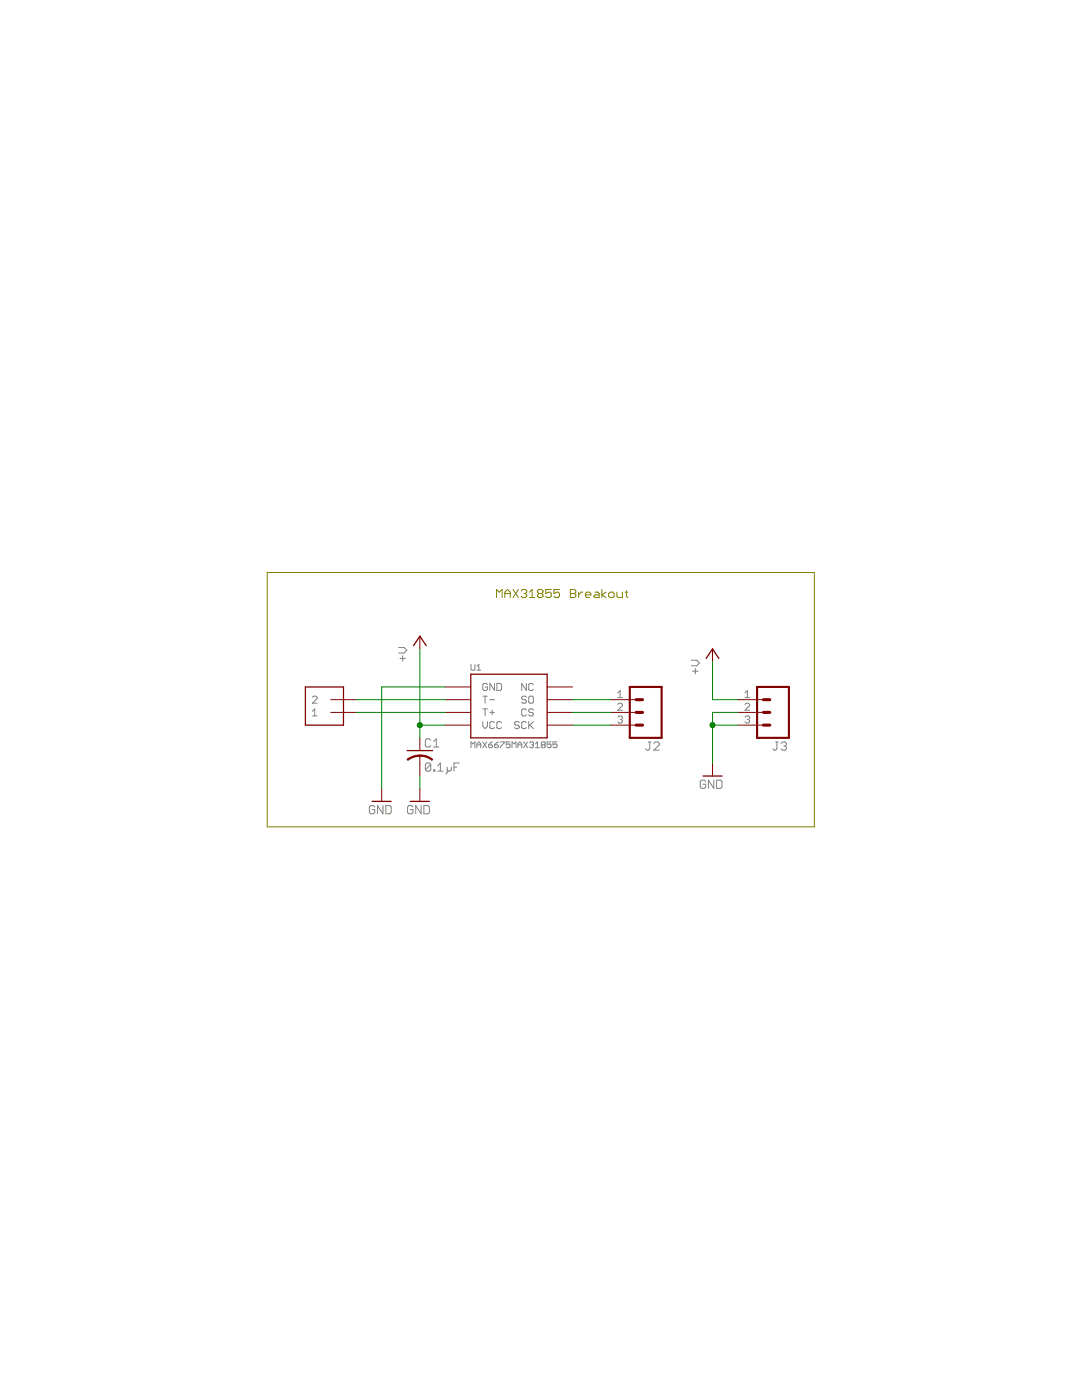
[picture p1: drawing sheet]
<?xml version="1.0" encoding="utf-8"?>
<!DOCTYPE eagle SYSTEM "eagle.dtd">
<eagle version="6.1">
<drawing>
<settings>
<setting alwaysvectorfont="yes"/>
<setting verticaltext="up"/>
</settings>
<grid distance="0.1" unitdist="inch" unit="inch" style="lines" multiple="1" display="no" altdistance="0.01" altunitdist="inch" altunit="inch"/>
<schematic xreflabel="%F%N/%S.%C%R" xrefpart="/%S.%C%R">
<libraries>
<library name="supply1">
<symbols>
<symbol name="+3V3">
<wire x1="1.27" y1="-1.905" x2="0" y2="0" width="0.254" layer="94"/>
<wire x1="0" y1="0" x2="-1.27" y2="-1.905" width="0.254" layer="94"/>
<text x="-2.54" y="-5.08" size="1.778" layer="96" rot="R90">&gt;VALUE</text>
<pin name="+3V3" x="0" y="-2.54" visible="off" length="short" direction="sup" rot="R90"/>
</symbol>
<symbol name="GND">
<wire x1="-1.905" y1="0" x2="1.905" y2="0" width="0.254" layer="94"/>
<text x="-2.54" y="-2.54" size="1.778" layer="96">&gt;VALUE</text>
<pin name="GND" x="0" y="2.54" visible="off" length="short" direction="sup" rot="R270"/>
</symbol>
</symbols>
<devicesets>
<deviceset name="+3V3" prefix="+3V3">
<gates>
<gate name="G$1" symbol="+3V3" x="0" y="0"/>
</gates>
<devices>
<device name="">
<technologies>
<technology name=""/>
</technologies>
</device>
</devices>
</deviceset>
<deviceset name="GND" prefix="GND">
<gates>
<gate name="1" symbol="GND" x="0" y="0"/>
</gates>
<devices>
<device name="">
<technologies>
<technology name=""/>
</technologies>
</device>
</devices>
</deviceset>
</devicesets>
</library>
<library name="SparkFun">
<symbols>
<symbol name="M03">
<wire x1="3.81" y1="-5.08" x2="-2.54" y2="-5.08" width="0.4064" layer="94"/>
<wire x1="1.27" y1="2.54" x2="2.54" y2="2.54" width="0.6096" layer="94"/>
<wire x1="1.27" y1="0" x2="2.54" y2="0" width="0.6096" layer="94"/>
<wire x1="1.27" y1="-2.54" x2="2.54" y2="-2.54" width="0.6096" layer="94"/>
<wire x1="-2.54" y1="5.08" x2="-2.54" y2="-5.08" width="0.4064" layer="94"/>
<wire x1="3.81" y1="-5.08" x2="3.81" y2="5.08" width="0.4064" layer="94"/>
<wire x1="-2.54" y1="5.08" x2="3.81" y2="5.08" width="0.4064" layer="94"/>
<text x="-2.54" y="-7.62" size="1.778" layer="96">&gt;VALUE</text>
<text x="-2.54" y="5.842" size="1.778" layer="95">&gt;NAME</text>
<pin name="1" x="7.62" y="-2.54" visible="pad" length="middle" direction="pas" swaplevel="1" rot="R180"/>
<pin name="2" x="7.62" y="0" visible="pad" length="middle" direction="pas" swaplevel="1" rot="R180"/>
<pin name="3" x="7.62" y="2.54" visible="pad" length="middle" direction="pas" swaplevel="1" rot="R180"/>
</symbol>
</symbols>
<devicesets>
<deviceset name="M03" prefix="JP" uservalue="yes">
<gates>
<gate name="G$1" symbol="M03" x="-2.54" y="0"/>
</gates>
<devices>
<device name="PTH" package="1X03">
<connects>
<connect gate="G$1" pin="1" pad="1"/>
<connect gate="G$1" pin="2" pad="2"/>
<connect gate="G$1" pin="3" pad="3"/>
</connects>
<technologies>
<technology name=""/>
</technologies>
</device>
<device name="POLAR" package="MOLEX-1X3">
<connects>
<connect gate="G$1" pin="1" pad="1"/>
<connect gate="G$1" pin="2" pad="2"/>
<connect gate="G$1" pin="3" pad="3"/>
</connects>
<technologies>
<technology name=""/>
</technologies>
</device>
<device name="SCREW" package="SCREWTERMINAL-3.5MM-3">
<connects>
<connect gate="G$1" pin="1" pad="1"/>
<connect gate="G$1" pin="2" pad="2"/>
<connect gate="G$1" pin="3" pad="3"/>
</connects>
<technologies>
<technology name=""/>
</technologies>
</device>
<device name="LOCK" package="1X03_LOCK">
<connects>
<connect gate="G$1" pin="1" pad="1"/>
<connect gate="G$1" pin="2" pad="2"/>
<connect gate="G$1" pin="3" pad="3"/>
</connects>
<technologies>
<technology name=""/>
</technologies>
</device>
<device name="LOCK_LONGPADS" package="1X03_LOCK_LONGPADS">
<connects>
<connect gate="G$1" pin="1" pad="1"/>
<connect gate="G$1" pin="2" pad="2"/>
<connect gate="G$1" pin="3" pad="3"/>
</connects>
<technologies>
<technology name=""/>
</technologies>
</device>
<device name="POLAR_LOCK" package="MOLEX-1X3_LOCK">
<connects>
<connect gate="G$1" pin="1" pad="1"/>
<connect gate="G$1" pin="2" pad="2"/>
<connect gate="G$1" pin="3" pad="3"/>
</connects>
<technologies>
<technology name=""/>
</technologies>
</device>
<device name="SCREW_LOCK" package="SCREWTERMINAL-3.5MM-3_LOCK.007S">
<connects>
<connect gate="G$1" pin="1" pad="1"/>
<connect gate="G$1" pin="2" pad="2"/>
<connect gate="G$1" pin="3" pad="3"/>
</connects>
<technologies>
<technology name=""/>
</technologies>
</device>
<device name="1X03_NO_SILK" package="1X03_NO_SILK">
<connects>
<connect gate="G$1" pin="1" pad="1"/>
<connect gate="G$1" pin="2" pad="2"/>
<connect gate="G$1" pin="3" pad="3"/>
</connects>
<technologies>
<technology name=""/>
</technologies>
</device>
<device name="LONGPADS" package="1X03_LONGPADS">
<connects>
<connect gate="G$1" pin="1" pad="1"/>
<connect gate="G$1" pin="2" pad="2"/>
<connect gate="G$1" pin="3" pad="3"/>
</connects>
<technologies>
<technology name=""/>
</technologies>
</device>
<device name="JST-PTH" package="JST-3-PTH">
<connects>
<connect gate="G$1" pin="1" pad="1"/>
<connect gate="G$1" pin="2" pad="2"/>
<connect gate="G$1" pin="3" pad="3"/>
</connects>
<technologies>
<technology name=""/>
</technologies>
</device>
<device name="POGO_PIN_HOLES_ONLY" package="1X03_PP_HOLES_ONLY">
<connects>
<connect gate="G$1" pin="1" pad="1"/>
<connect gate="G$1" pin="2" pad="2"/>
<connect gate="G$1" pin="3" pad="3"/>
</connects>
<technologies>
<technology name=""/>
</technologies>
</device>
<device name="-SCREW-5MM" package="SCREWTERMINAL-5MM-3">
<connects>
<connect gate="G$1" pin="1" pad="1"/>
<connect gate="G$1" pin="2" pad="2"/>
<connect gate="G$1" pin="3" pad="3"/>
</connects>
<technologies>
<technology name=""/>
</technologies>
</device>
<device name="LOCK_NO_SILK" package="1X03_LOCK_NO_SILK">
<connects>
<connect gate="G$1" pin="1" pad="1"/>
<connect gate="G$1" pin="2" pad="2"/>
<connect gate="G$1" pin="3" pad="3"/>
</connects>
<technologies>
<technology name=""/>
</technologies>
</device>
</devices>
</deviceset>
</devicesets>
</library>
<library name="resistor">
<symbols>
<symbol name="C-US">
<wire x1="-2.54" y1="0" x2="2.54" y2="0" width="0.254" layer="94"/>
<wire x1="0" y1="-1.016" x2="0" y2="-2.54" width="0.1524" layer="94"/>
<wire x1="0" y1="-1" x2="2.4892" y2="-1.8542" width="0.254" layer="94" curve="-37.878202" cap="flat"/>
<wire x1="-2.4668" y1="-1.8504" x2="0" y2="-1.0161" width="0.254" layer="94" curve="-37.373024" cap="flat"/>
<text x="1.016" y="0.635" size="1.778" layer="95">&gt;NAME</text>
<text x="1.016" y="-4.191" size="1.778" layer="96">&gt;VALUE</text>
<pin name="1" x="0" y="2.54" visible="off" length="short" direction="pas" swaplevel="1" rot="R270"/>
<pin name="2" x="0" y="-5.08" visible="off" length="short" direction="pas" swaplevel="1" rot="R90"/>
</symbol>
</symbols>
<devicesets>
<deviceset name="C-US" prefix="C" uservalue="yes">
<gates>
<gate name="G$1" symbol="C-US" x="0" y="0"/>
</gates>
<devices>
<device name="C0402" package="C0402">
<connects>
<connect gate="G$1" pin="1" pad="1"/>
<connect gate="G$1" pin="2" pad="2"/>
</connects>
<technologies>
<technology name=""/>
</technologies>
</device>
<device name="C0504" package="C0504">
<connects>
<connect gate="G$1" pin="1" pad="1"/>
<connect gate="G$1" pin="2" pad="2"/>
</connects>
<technologies>
<technology name=""/>
</technologies>
</device>
<device name="C0603" package="C0603">
<connects>
<connect gate="G$1" pin="1" pad="1"/>
<connect gate="G$1" pin="2" pad="2"/>
</connects>
<technologies>
<technology name=""/>
</technologies>
</device>
<device name="C0805" package="C0805">
<connects>
<connect gate="G$1" pin="1" pad="1"/>
<connect gate="G$1" pin="2" pad="2"/>
</connects>
<technologies>
<technology name=""/>
</technologies>
</device>
<device name="C1005" package="C1005">
<connects>
<connect gate="G$1" pin="1" pad="1"/>
<connect gate="G$1" pin="2" pad="2"/>
</connects>
<technologies>
<technology name=""/>
</technologies>
</device>
<device name="C1206" package="C1206">
<connects>
<connect gate="G$1" pin="1" pad="1"/>
<connect gate="G$1" pin="2" pad="2"/>
</connects>
<technologies>
<technology name=""/>
</technologies>
</device>
<device name="C1210" package="C1210">
<connects>
<connect gate="G$1" pin="1" pad="1"/>
<connect gate="G$1" pin="2" pad="2"/>
</connects>
<technologies>
<technology name=""/>
</technologies>
</device>
<device name="C1310" package="C1310">
<connects>
<connect gate="G$1" pin="1" pad="1"/>
<connect gate="G$1" pin="2" pad="2"/>
</connects>
<technologies>
<technology name=""/>
</technologies>
</device>
<device name="C1608" package="C1608">
<connects>
<connect gate="G$1" pin="1" pad="1"/>
<connect gate="G$1" pin="2" pad="2"/>
</connects>
<technologies>
<technology name=""/>
</technologies>
</device>
<device name="C1812" package="C1812">
<connects>
<connect gate="G$1" pin="1" pad="1"/>
<connect gate="G$1" pin="2" pad="2"/>
</connects>
<technologies>
<technology name=""/>
</technologies>
</device>
<device name="C1825" package="C1825">
<connects>
<connect gate="G$1" pin="1" pad="1"/>
<connect gate="G$1" pin="2" pad="2"/>
</connects>
<technologies>
<technology name=""/>
</technologies>
</device>
<device name="C2012" package="C2012">
<connects>
<connect gate="G$1" pin="1" pad="1"/>
<connect gate="G$1" pin="2" pad="2"/>
</connects>
<technologies>
<technology name=""/>
</technologies>
</device>
<device name="C3216" package="C3216">
<connects>
<connect gate="G$1" pin="1" pad="1"/>
<connect gate="G$1" pin="2" pad="2"/>
</connects>
<technologies>
<technology name=""/>
</technologies>
</device>
<device name="C3225" package="C3225">
<connects>
<connect gate="G$1" pin="1" pad="1"/>
<connect gate="G$1" pin="2" pad="2"/>
</connects>
<technologies>
<technology name=""/>
</technologies>
</device>
<device name="C4532" package="C4532">
<connects>
<connect gate="G$1" pin="1" pad="1"/>
<connect gate="G$1" pin="2" pad="2"/>
</connects>
<technologies>
<technology name=""/>
</technologies>
</device>
<device name="C4564" package="C4564">
<connects>
<connect gate="G$1" pin="1" pad="1"/>
<connect gate="G$1" pin="2" pad="2"/>
</connects>
<technologies>
<technology name=""/>
</technologies>
</device>
<device name="025-024X044" package="C025-024X044">
<connects>
<connect gate="G$1" pin="1" pad="1"/>
<connect gate="G$1" pin="2" pad="2"/>
</connects>
<technologies>
<technology name=""/>
</technologies>
</device>
<device name="025-025X050" package="C025-025X050">
<connects>
<connect gate="G$1" pin="1" pad="1"/>
<connect gate="G$1" pin="2" pad="2"/>
</connects>
<technologies>
<technology name=""/>
</technologies>
</device>
<device name="025-030X050" package="C025-030X050">
<connects>
<connect gate="G$1" pin="1" pad="1"/>
<connect gate="G$1" pin="2" pad="2"/>
</connects>
<technologies>
<technology name=""/>
</technologies>
</device>
<device name="025-040X050" package="C025-040X050">
<connects>
<connect gate="G$1" pin="1" pad="1"/>
<connect gate="G$1" pin="2" pad="2"/>
</connects>
<technologies>
<technology name=""/>
</technologies>
</device>
<device name="025-050X050" package="C025-050X050">
<connects>
<connect gate="G$1" pin="1" pad="1"/>
<connect gate="G$1" pin="2" pad="2"/>
</connects>
<technologies>
<technology name=""/>
</technologies>
</device>
<device name="025-060X050" package="C025-060X050">
<connects>
<connect gate="G$1" pin="1" pad="1"/>
<connect gate="G$1" pin="2" pad="2"/>
</connects>
<technologies>
<technology name=""/>
</technologies>
</device>
<device name="C025_050-024X070" package="C025_050-024X070">
<connects>
<connect gate="G$1" pin="1" pad="1"/>
<connect gate="G$1" pin="2" pad="2"/>
</connects>
<technologies>
<technology name=""/>
</technologies>
</device>
<device name="025_050-025X075" package="C025_050-025X075">
<connects>
<connect gate="G$1" pin="1" pad="1"/>
<connect gate="G$1" pin="2" pad="2"/>
</connects>
<technologies>
<technology name=""/>
</technologies>
</device>
<device name="025_050-035X075" package="C025_050-035X075">
<connects>
<connect gate="G$1" pin="1" pad="1"/>
<connect gate="G$1" pin="2" pad="2"/>
</connects>
<technologies>
<technology name=""/>
</technologies>
</device>
<device name="025_050-045X075" package="C025_050-045X075">
<connects>
<connect gate="G$1" pin="1" pad="1"/>
<connect gate="G$1" pin="2" pad="2"/>
</connects>
<technologies>
<technology name=""/>
</technologies>
</device>
<device name="025_050-055X075" package="C025_050-055X075">
<connects>
<connect gate="G$1" pin="1" pad="1"/>
<connect gate="G$1" pin="2" pad="2"/>
</connects>
<technologies>
<technology name=""/>
</technologies>
</device>
<device name="050-024X044" package="C050-024X044">
<connects>
<connect gate="G$1" pin="1" pad="1"/>
<connect gate="G$1" pin="2" pad="2"/>
</connects>
<technologies>
<technology name=""/>
</technologies>
</device>
<device name="050-025X075" package="C050-025X075">
<connects>
<connect gate="G$1" pin="1" pad="1"/>
<connect gate="G$1" pin="2" pad="2"/>
</connects>
<technologies>
<technology name=""/>
</technologies>
</device>
<device name="050-045X075" package="C050-045X075">
<connects>
<connect gate="G$1" pin="1" pad="1"/>
<connect gate="G$1" pin="2" pad="2"/>
</connects>
<technologies>
<technology name=""/>
</technologies>
</device>
<device name="050-030X075" package="C050-030X075">
<connects>
<connect gate="G$1" pin="1" pad="1"/>
<connect gate="G$1" pin="2" pad="2"/>
</connects>
<technologies>
<technology name=""/>
</technologies>
</device>
<device name="050-050X075" package="C050-050X075">
<connects>
<connect gate="G$1" pin="1" pad="1"/>
<connect gate="G$1" pin="2" pad="2"/>
</connects>
<technologies>
<technology name=""/>
</technologies>
</device>
<device name="050-055X075" package="C050-055X075">
<connects>
<connect gate="G$1" pin="1" pad="1"/>
<connect gate="G$1" pin="2" pad="2"/>
</connects>
<technologies>
<technology name=""/>
</technologies>
</device>
<device name="050-075X075" package="C050-075X075">
<connects>
<connect gate="G$1" pin="1" pad="1"/>
<connect gate="G$1" pin="2" pad="2"/>
</connects>
<technologies>
<technology name=""/>
</technologies>
</device>
<device name="050H075X075" package="C050H075X075">
<connects>
<connect gate="G$1" pin="1" pad="1"/>
<connect gate="G$1" pin="2" pad="2"/>
</connects>
<technologies>
<technology name=""/>
</technologies>
</device>
<device name="075-032X103" package="C075-032X103">
<connects>
<connect gate="G$1" pin="1" pad="1"/>
<connect gate="G$1" pin="2" pad="2"/>
</connects>
<technologies>
<technology name=""/>
</technologies>
</device>
<device name="075-042X103" package="C075-042X103">
<connects>
<connect gate="G$1" pin="1" pad="1"/>
<connect gate="G$1" pin="2" pad="2"/>
</connects>
<technologies>
<technology name=""/>
</technologies>
</device>
<device name="075-052X106" package="C075-052X106">
<connects>
<connect gate="G$1" pin="1" pad="1"/>
<connect gate="G$1" pin="2" pad="2"/>
</connects>
<technologies>
<technology name=""/>
</technologies>
</device>
<device name="102-043X133" package="C102-043X133">
<connects>
<connect gate="G$1" pin="1" pad="1"/>
<connect gate="G$1" pin="2" pad="2"/>
</connects>
<technologies>
<technology name=""/>
</technologies>
</device>
<device name="102-054X133" package="C102-054X133">
<connects>
<connect gate="G$1" pin="1" pad="1"/>
<connect gate="G$1" pin="2" pad="2"/>
</connects>
<technologies>
<technology name=""/>
</technologies>
</device>
<device name="102-064X133" package="C102-064X133">
<connects>
<connect gate="G$1" pin="1" pad="1"/>
<connect gate="G$1" pin="2" pad="2"/>
</connects>
<technologies>
<technology name=""/>
</technologies>
</device>
<device name="102_152-062X184" package="C102_152-062X184">
<connects>
<connect gate="G$1" pin="1" pad="1"/>
<connect gate="G$1" pin="2" pad="2"/>
</connects>
<technologies>
<technology name=""/>
</technologies>
</device>
<device name="150-054X183" package="C150-054X183">
<connects>
<connect gate="G$1" pin="1" pad="1"/>
<connect gate="G$1" pin="2" pad="2"/>
</connects>
<technologies>
<technology name=""/>
</technologies>
</device>
<device name="150-064X183" package="C150-064X183">
<connects>
<connect gate="G$1" pin="1" pad="1"/>
<connect gate="G$1" pin="2" pad="2"/>
</connects>
<technologies>
<technology name=""/>
</technologies>
</device>
<device name="150-072X183" package="C150-072X183">
<connects>
<connect gate="G$1" pin="1" pad="1"/>
<connect gate="G$1" pin="2" pad="2"/>
</connects>
<technologies>
<technology name=""/>
</technologies>
</device>
<device name="150-084X183" package="C150-084X183">
<connects>
<connect gate="G$1" pin="1" pad="1"/>
<connect gate="G$1" pin="2" pad="2"/>
</connects>
<technologies>
<technology name=""/>
</technologies>
</device>
<device name="150-091X182" package="C150-091X182">
<connects>
<connect gate="G$1" pin="1" pad="1"/>
<connect gate="G$1" pin="2" pad="2"/>
</connects>
<technologies>
<technology name=""/>
</technologies>
</device>
<device name="225-062X268" package="C225-062X268">
<connects>
<connect gate="G$1" pin="1" pad="1"/>
<connect gate="G$1" pin="2" pad="2"/>
</connects>
<technologies>
<technology name=""/>
</technologies>
</device>
<device name="225-074X268" package="C225-074X268">
<connects>
<connect gate="G$1" pin="1" pad="1"/>
<connect gate="G$1" pin="2" pad="2"/>
</connects>
<technologies>
<technology name=""/>
</technologies>
</device>
<device name="225-087X268" package="C225-087X268">
<connects>
<connect gate="G$1" pin="1" pad="1"/>
<connect gate="G$1" pin="2" pad="2"/>
</connects>
<technologies>
<technology name=""/>
</technologies>
</device>
<device name="225-108X268" package="C225-108X268">
<connects>
<connect gate="G$1" pin="1" pad="1"/>
<connect gate="G$1" pin="2" pad="2"/>
</connects>
<technologies>
<technology name=""/>
</technologies>
</device>
<device name="225-113X268" package="C225-113X268">
<connects>
<connect gate="G$1" pin="1" pad="1"/>
<connect gate="G$1" pin="2" pad="2"/>
</connects>
<technologies>
<technology name=""/>
</technologies>
</device>
<device name="275-093X316" package="C275-093X316">
<connects>
<connect gate="G$1" pin="1" pad="1"/>
<connect gate="G$1" pin="2" pad="2"/>
</connects>
<technologies>
<technology name=""/>
</technologies>
</device>
<device name="275-113X316" package="C275-113X316">
<connects>
<connect gate="G$1" pin="1" pad="1"/>
<connect gate="G$1" pin="2" pad="2"/>
</connects>
<technologies>
<technology name=""/>
</technologies>
</device>
<device name="275-134X316" package="C275-134X316">
<connects>
<connect gate="G$1" pin="1" pad="1"/>
<connect gate="G$1" pin="2" pad="2"/>
</connects>
<technologies>
<technology name=""/>
</technologies>
</device>
<device name="275-205X316" package="C275-205X316">
<connects>
<connect gate="G$1" pin="1" pad="1"/>
<connect gate="G$1" pin="2" pad="2"/>
</connects>
<technologies>
<technology name=""/>
</technologies>
</device>
<device name="325-137X374" package="C325-137X374">
<connects>
<connect gate="G$1" pin="1" pad="1"/>
<connect gate="G$1" pin="2" pad="2"/>
</connects>
<technologies>
<technology name=""/>
</technologies>
</device>
<device name="325-162X374" package="C325-162X374">
<connects>
<connect gate="G$1" pin="1" pad="1"/>
<connect gate="G$1" pin="2" pad="2"/>
</connects>
<technologies>
<technology name=""/>
</technologies>
</device>
<device name="325-182X374" package="C325-182X374">
<connects>
<connect gate="G$1" pin="1" pad="1"/>
<connect gate="G$1" pin="2" pad="2"/>
</connects>
<technologies>
<technology name=""/>
</technologies>
</device>
<device name="375-192X418" package="C375-192X418">
<connects>
<connect gate="G$1" pin="1" pad="1"/>
<connect gate="G$1" pin="2" pad="2"/>
</connects>
<technologies>
<technology name=""/>
</technologies>
</device>
<device name="375-203X418" package="C375-203X418">
<connects>
<connect gate="G$1" pin="1" pad="1"/>
<connect gate="G$1" pin="2" pad="2"/>
</connects>
<technologies>
<technology name=""/>
</technologies>
</device>
<device name="050-035X075" package="C050-035X075">
<connects>
<connect gate="G$1" pin="1" pad="1"/>
<connect gate="G$1" pin="2" pad="2"/>
</connects>
<technologies>
<technology name=""/>
</technologies>
</device>
<device name="375-155X418" package="C375-155X418">
<connects>
<connect gate="G$1" pin="1" pad="1"/>
<connect gate="G$1" pin="2" pad="2"/>
</connects>
<technologies>
<technology name=""/>
</technologies>
</device>
<device name="075-063X106" package="C075-063X106">
<connects>
<connect gate="G$1" pin="1" pad="1"/>
<connect gate="G$1" pin="2" pad="2"/>
</connects>
<technologies>
<technology name=""/>
</technologies>
</device>
<device name="275-154X316" package="C275-154X316">
<connects>
<connect gate="G$1" pin="1" pad="1"/>
<connect gate="G$1" pin="2" pad="2"/>
</connects>
<technologies>
<technology name=""/>
</technologies>
</device>
<device name="275-173X316" package="C275-173X316">
<connects>
<connect gate="G$1" pin="1" pad="1"/>
<connect gate="G$1" pin="2" pad="2"/>
</connects>
<technologies>
<technology name=""/>
</technologies>
</device>
<device name="C0402K" package="C0402K">
<connects>
<connect gate="G$1" pin="1" pad="1"/>
<connect gate="G$1" pin="2" pad="2"/>
</connects>
<technologies>
<technology name=""/>
</technologies>
</device>
<device name="C0603K" package="C0603K">
<connects>
<connect gate="G$1" pin="1" pad="1"/>
<connect gate="G$1" pin="2" pad="2"/>
</connects>
<technologies>
<technology name=""/>
</technologies>
</device>
<device name="C0805K" package="C0805K">
<connects>
<connect gate="G$1" pin="1" pad="1"/>
<connect gate="G$1" pin="2" pad="2"/>
</connects>
<technologies>
<technology name=""/>
</technologies>
</device>
<device name="C1206K" package="C1206K">
<connects>
<connect gate="G$1" pin="1" pad="1"/>
<connect gate="G$1" pin="2" pad="2"/>
</connects>
<technologies>
<technology name=""/>
</technologies>
</device>
<device name="C1210K" package="C1210K">
<connects>
<connect gate="G$1" pin="1" pad="1"/>
<connect gate="G$1" pin="2" pad="2"/>
</connects>
<technologies>
<technology name=""/>
</technologies>
</device>
<device name="C1812K" package="C1812K">
<connects>
<connect gate="G$1" pin="1" pad="1"/>
<connect gate="G$1" pin="2" pad="2"/>
</connects>
<technologies>
<technology name=""/>
</technologies>
</device>
<device name="C1825K" package="C1825K">
<connects>
<connect gate="G$1" pin="1" pad="1"/>
<connect gate="G$1" pin="2" pad="2"/>
</connects>
<technologies>
<technology name=""/>
</technologies>
</device>
<device name="C2220K" package="C2220K">
<connects>
<connect gate="G$1" pin="1" pad="1"/>
<connect gate="G$1" pin="2" pad="2"/>
</connects>
<technologies>
<technology name=""/>
</technologies>
</device>
<device name="C2225K" package="C2225K">
<connects>
<connect gate="G$1" pin="1" pad="1"/>
<connect gate="G$1" pin="2" pad="2"/>
</connects>
<technologies>
<technology name=""/>
</technologies>
</device>
</devices>
</deviceset>
</devicesets>
</library>
<library name="McLEng">
<symbols>
<symbol name="MAX6675">
<wire x1="-7.62" y1="7.62" x2="7.62" y2="7.62" width="0.254" layer="94"/>
<wire x1="7.62" y1="7.62" x2="7.62" y2="-5.08" width="0.254" layer="94"/>
<wire x1="-7.62" y1="-5.08" x2="-7.62" y2="7.62" width="0.254" layer="94"/>
<wire x1="-7.62" y1="-5.08" x2="7.62" y2="-5.08" width="0.254" layer="94"/>
<text x="-7.62" y="8.382" size="1.27" layer="95">&gt;NAME</text>
<text x="-7.62" y="-7.112" size="1.27" layer="95">&gt;VALUE</text>
<pin name="GND" x="-12.7" y="5.08" visible="pin" length="middle"/>
<pin name="T-" x="-12.7" y="2.54" visible="pin" length="middle"/>
<pin name="T+" x="-12.7" y="0" visible="pin" length="middle"/>
<pin name="VCC" x="-12.7" y="-2.54" visible="pin" length="middle"/>
<pin name="NC" x="12.7" y="5.08" visible="pin" length="middle" direction="nc" rot="R180"/>
<pin name="SO" x="12.7" y="2.54" visible="pin" length="middle" rot="R180"/>
<pin name="CS" x="12.7" y="0" visible="pin" length="middle" rot="R180"/>
<pin name="SCK" x="12.7" y="-2.54" visible="pin" length="middle" rot="R180"/>
</symbol>
</symbols>
<devicesets>
<deviceset name="MAX6675">
<gates>
<gate name="G$1" symbol="MAX6675" x="0" y="0"/>
</gates>
<devices>
<device name="MAX6675" package="SOIC-8">
<connects>
<connect gate="G$1" pin="CS" pad="CS"/>
<connect gate="G$1" pin="GND" pad="GND"/>
<connect gate="G$1" pin="NC" pad="NC"/>
<connect gate="G$1" pin="SCK" pad="SCK"/>
<connect gate="G$1" pin="SO" pad="SO"/>
<connect gate="G$1" pin="T+" pad="T+"/>
<connect gate="G$1" pin="T-" pad="T-"/>
<connect gate="G$1" pin="VCC" pad="VCC"/>
</connects>
<technologies>
<technology name=""/>
</technologies>
</device>
<device name="MAX31855" package="SOIC-8">
<connects>
<connect gate="G$1" pin="CS" pad="CS"/>
<connect gate="G$1" pin="GND" pad="GND"/>
<connect gate="G$1" pin="NC" pad="NC"/>
<connect gate="G$1" pin="SCK" pad="SCK"/>
<connect gate="G$1" pin="SO" pad="SO"/>
<connect gate="G$1" pin="T+" pad="T+"/>
<connect gate="G$1" pin="T-" pad="T-"/>
<connect gate="G$1" pin="VCC" pad="VCC"/>
</connects>
<technologies>
<technology name=""/>
</technologies>
</device>
</devices>
</deviceset>
</devicesets>
</library>
<library name="adafruit">
<symbols>
<symbol name="1X2">
<wire x1="-2.54" y1="5.08" x2="-2.54" y2="-2.54" width="0.254" layer="94"/>
<wire x1="-2.54" y1="-2.54" x2="5.08" y2="-2.54" width="0.254" layer="94"/>
<wire x1="5.08" y1="-2.54" x2="5.08" y2="5.08" width="0.254" layer="94"/>
<wire x1="5.08" y1="5.08" x2="-2.54" y2="5.08" width="0.254" layer="94"/>
<pin name="1" x="-5.08" y="2.54" visible="pin" length="middle" direction="pas"/>
<pin name="2" x="-5.08" y="0" visible="pin" length="middle" direction="pas"/>
</symbol>
</symbols>
<devicesets>
<deviceset name="1X2" prefix="J">
<gates>
<gate name="G$1" symbol="1X2" x="0" y="0"/>
</gates>
<devices>
<device name="-3.5MM" package="1X2-3.5MM">
<connects>
<connect gate="G$1" pin="1" pad="1"/>
<connect gate="G$1" pin="2" pad="2"/>
</connects>
<technologies>
<technology name=""/>
</technologies>
</device>
</devices>
</deviceset>
</devicesets>
</library>
</libraries>
<attributes>
</attributes>
<variantdefs>
</variantdefs>
<classes>
<class number="0" name="default" width="0" drill="0">
</class>
</classes>
<parts>
<part name="U1" library="McLEng" deviceset="MAX6675" device="MAX31855"/>
<part name="+5V_2" library="supply1" deviceset="+3V3" device="" value="+V"/>
<part name="GND1" library="supply1" deviceset="GND" device=""/>
<part name="C1" library="resistor" deviceset="C-US" device="C0603" value="0.1µF"/>
<part name="+5V" library="supply1" deviceset="+3V3" device="" value="+V"/>
<part name="GND2" library="supply1" deviceset="GND" device=""/>
<part name="GND3" library="supply1" deviceset="GND" device=""/>
<part name="J2" library="SparkFun" deviceset="M03" device="1X03_NO_SILK"/>
<part name="J3" library="SparkFun" deviceset="M03" device="1X03_NO_SILK"/>
<part name="J4" library="adafruit" deviceset="1X2" device="-3.5MM"/>
</parts>
<sheets>
<sheet>
<plain>
<wire x1="12.7" y1="99.06" x2="121.92" y2="99.06" width="0.1524" layer="98"/>
<wire x1="121.92" y1="99.06" x2="121.92" y2="48.26" width="0.1524" layer="98"/>
<wire x1="121.92" y1="48.26" x2="12.7" y2="48.26" width="0.1524" layer="98"/>
<wire x1="12.7" y1="48.26" x2="12.7" y2="99.06" width="0.1524" layer="98"/>
<text x="58.42" y="93.98" size="1.778" layer="98">MAX31855 Breakout</text>
</plain>
<instances>
<instance part="U1" gate="G$1" x="60.96" y="71.12"/>
<instance part="+5V_2" gate="G$1" x="43.18" y="86.36"/>
<instance part="GND1" gate="1" x="35.56" y="53.34"/>
<instance part="C1" gate="G$1" x="43.18" y="63.5"/>
<instance part="+5V" gate="G$1" x="101.6" y="83.82"/>
<instance part="GND2" gate="1" x="101.6" y="58.42"/>
<instance part="GND3" gate="1" x="43.18" y="53.34"/>
<instance part="J2" gate="G$1" x="88.9" y="71.12" rot="R180"/>
<instance part="J3" gate="G$1" x="114.3" y="71.12" rot="R180"/>
<instance part="J4" gate="G$1" x="25.4" y="73.66" rot="R180"/>
</instances>
<busses>
</busses>
<nets>
<net name="GND" class="0">
<segment>
<wire x1="43.18" y1="58.42" x2="43.18" y2="55.88" width="0.1524" layer="91"/>
<pinref part="C1" gate="G$1" pin="2"/>
<pinref part="GND3" gate="1" pin="GND"/>
</segment>
<segment>
<wire x1="101.6" y1="60.96" x2="101.6" y2="68.58" width="0.1524" layer="91"/>
<wire x1="101.6" y1="68.58" x2="101.6" y2="71.12" width="0.1524" layer="91"/>
<wire x1="101.6" y1="71.12" x2="106.68" y2="71.12" width="0.1524" layer="91"/>
<wire x1="106.68" y1="68.58" x2="101.6" y2="68.58" width="0.1524" layer="91"/>
<junction x="101.6" y="68.58"/>
<pinref part="GND2" gate="1" pin="GND"/>
<pinref part="J3" gate="G$1" pin="2"/>
<pinref part="J3" gate="G$1" pin="3"/>
</segment>
<segment>
<wire x1="48.26" y1="76.2" x2="35.56" y2="76.2" width="0.1524" layer="91"/>
<wire x1="35.56" y1="76.2" x2="35.56" y2="55.88" width="0.1524" layer="91"/>
<pinref part="U1" gate="G$1" pin="GND"/>
<pinref part="GND1" gate="1" pin="GND"/>
</segment>
</net>
<net name="+5V" class="0">
<segment>
<wire x1="48.26" y1="68.58" x2="43.18" y2="68.58" width="0.1524" layer="91"/>
<wire x1="43.18" y1="68.58" x2="43.18" y2="83.82" width="0.1524" layer="91"/>
<wire x1="43.18" y1="68.58" x2="43.18" y2="66.04" width="0.1524" layer="91"/>
<junction x="43.18" y="68.58"/>
<pinref part="+5V_2" gate="G$1" pin="+3V3"/>
<pinref part="U1" gate="G$1" pin="VCC"/>
<pinref part="C1" gate="G$1" pin="1"/>
</segment>
<segment>
<wire x1="101.6" y1="81.28" x2="101.6" y2="73.66" width="0.1524" layer="91"/>
<wire x1="101.6" y1="73.66" x2="106.68" y2="73.66" width="0.1524" layer="91"/>
<pinref part="+5V" gate="G$1" pin="+3V3"/>
<pinref part="J3" gate="G$1" pin="1"/>
</segment>
</net>
<net name="SO" class="0">
<segment>
<wire x1="73.66" y1="73.66" x2="81.28" y2="73.66" width="0.1524" layer="91"/>
<pinref part="U1" gate="G$1" pin="SO"/>
<pinref part="J2" gate="G$1" pin="1"/>
</segment>
</net>
<net name="CS" class="0">
<segment>
<wire x1="73.66" y1="71.12" x2="81.28" y2="71.12" width="0.1524" layer="91"/>
<pinref part="U1" gate="G$1" pin="CS"/>
<pinref part="J2" gate="G$1" pin="2"/>
</segment>
</net>
<net name="SCK" class="0">
<segment>
<wire x1="73.66" y1="68.58" x2="81.28" y2="68.58" width="0.1524" layer="91"/>
<pinref part="U1" gate="G$1" pin="SCK"/>
<pinref part="J2" gate="G$1" pin="3"/>
</segment>
</net>
<net name="T+" class="0">
<segment>
<pinref part="J4" gate="G$1" pin="1"/>
<pinref part="U1" gate="G$1" pin="T+"/>
<wire x1="30.48" y1="71.12" x2="48.26" y2="71.12" width="0.1524" layer="91"/>
</segment>
</net>
<net name="T-" class="0">
<segment>
<pinref part="J4" gate="G$1" pin="2"/>
<pinref part="U1" gate="G$1" pin="T-"/>
<wire x1="30.48" y1="73.66" x2="48.26" y2="73.66" width="0.1524" layer="91"/>
</segment>
</net>
</nets>
</sheet>
</sheets>
</schematic>
</drawing>
</eagle>
